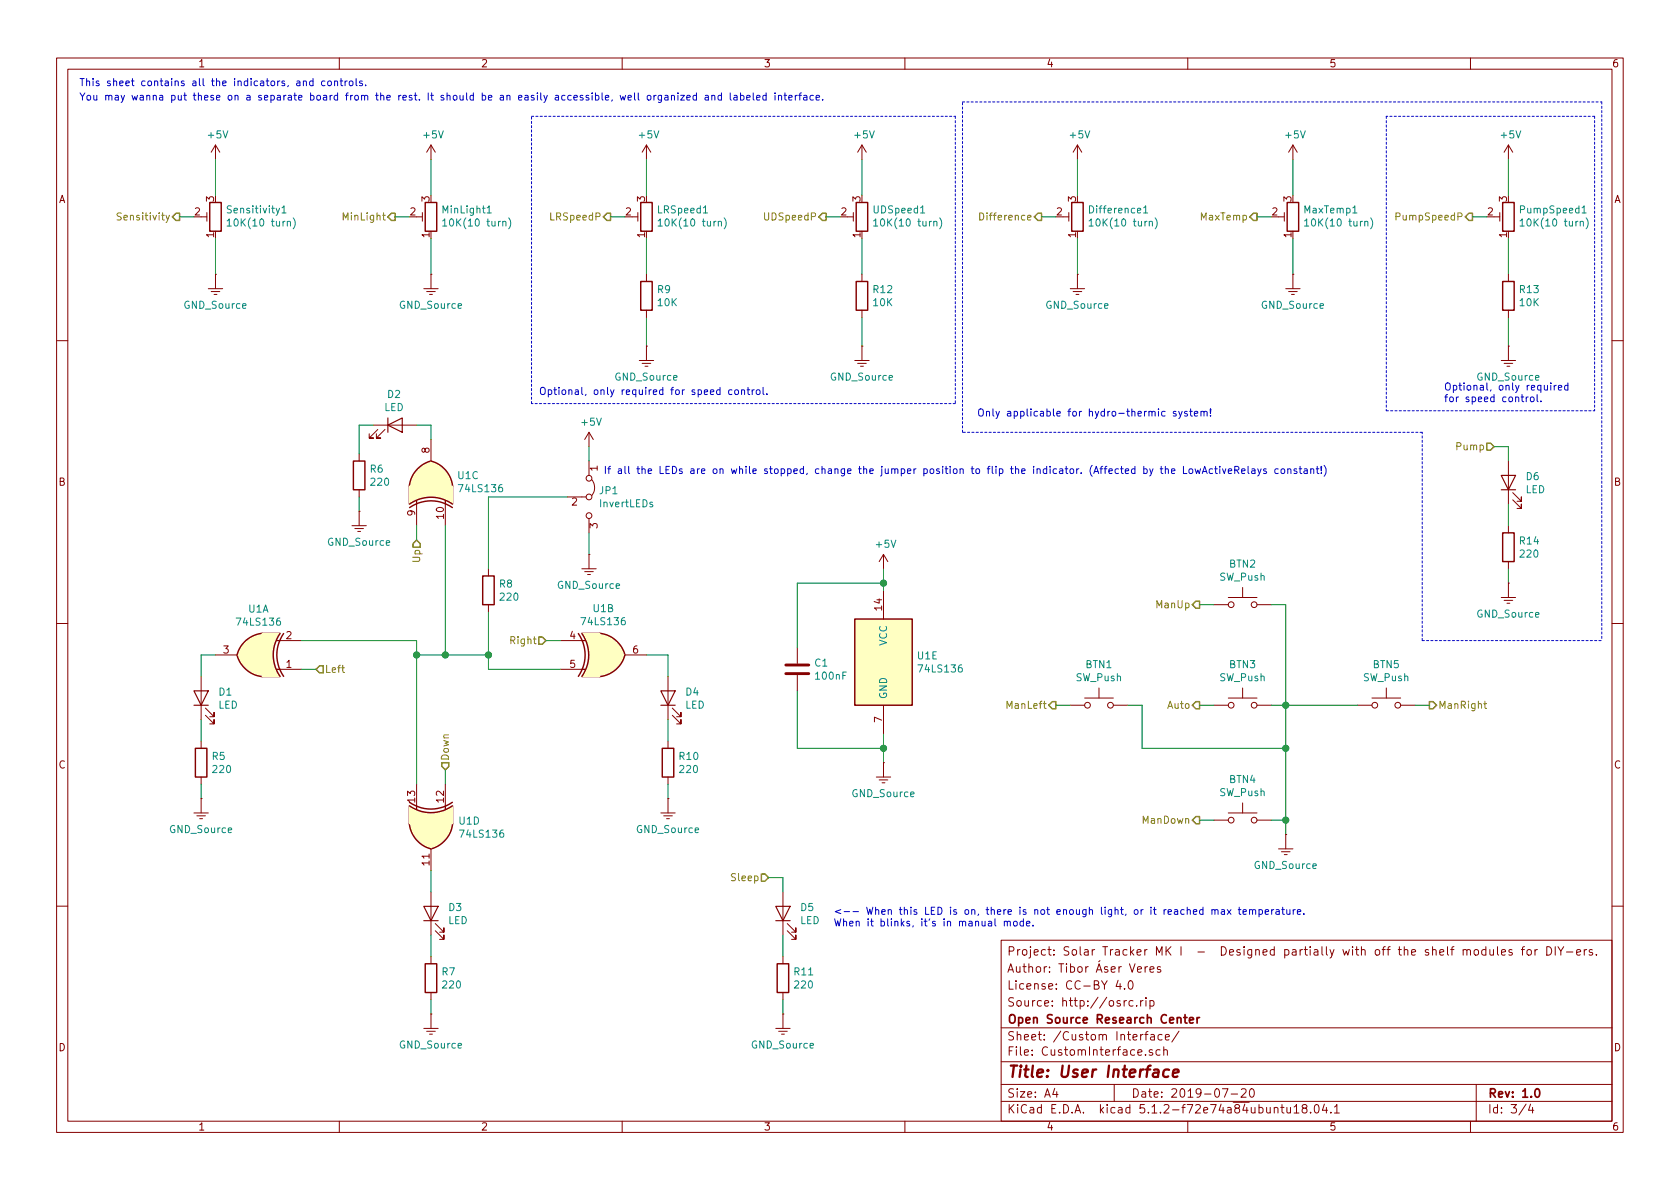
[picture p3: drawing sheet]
EESchema Schematic File Version 4
LIBS:SolarTracker MK I-cache
EELAYER 29 0
EELAYER END
$Descr A4 11693 8268
encoding utf-8
Sheet 3 4
Title "User Interface"
Date "2019-07-20"
Rev "1.0"
Comp "Open Source Research Center"
Comment1 "Source: http://osrc.rip"
Comment2 "License: CC-BY 4.0"
Comment3 "Author: Tibor Áser Veres"
Comment4 "Project: Solar Tracker MK I  -  Designed partially with off the shelf modules for DIY-ers."
$EndDescr
$Comp
L Device:R_POT_TRIM Sensitivity1
U 1 1
P 1500 1500
F 0 "Sensitivity1" H 1430 1454 50  0000 R CNN
F 1 "10K(10 turn)" H 1430 1545 50  0000 R CNN
F 2 "" H 1500 1500 50  0001 C CNN
F 3 "~" H 1500 1500 50  0001 C CNN
	1    1500 1500
	-1   0    0    1   
$EndComp
$Comp
L Device:R_POT_TRIM MinLight1
U 1 1
P 3000 1500
F 0 "MinLight1" H 2930 1454 50  0000 R CNN
F 1 "10K(10 turn)" H 2930 1545 50  0000 R CNN
F 2 "" H 3000 1500 50  0001 C CNN
F 3 "~" H 3000 1500 50  0001 C CNN
	1    3000 1500
	-1   0    0    1   
$EndComp
$Comp
L Device:R_POT_TRIM LRSpeed1
U 1 1
P 4500 1500
F 0 "LRSpeed1" H 4430 1454 50  0000 R CNN
F 1 "10K(10 turn)" H 4430 1545 50  0000 R CNN
F 2 "" H 4500 1500 50  0001 C CNN
F 3 "~" H 4500 1500 50  0001 C CNN
	1    4500 1500
	-1   0    0    1   
$EndComp
$Comp
L Device:R_POT_TRIM UDSpeed1
U 1 1
P 6000 1500
F 0 "UDSpeed1" H 5930 1454 50  0000 R CNN
F 1 "10K(10 turn)" H 5930 1545 50  0000 R CNN
F 2 "" H 6000 1500 50  0001 C CNN
F 3 "~" H 6000 1500 50  0001 C CNN
	1    6000 1500
	-1   0    0    1   
$EndComp
$Comp
L power:+5V #PWR014
U 1 1
P 1500 1100
F 0 "#PWR014" H 1500 950 50  0001 C CNN
F 1 "+5V" H 1515 1273 50  0000 C CNN
F 2 "" H 1500 1100 50  0001 C CNN
F 3 "" H 1500 1100 50  0001 C CNN
	1    1500 1100
	1    0    0    -1  
$EndComp
$Comp
L power:+5V #PWR017
U 1 1
P 3000 1100
F 0 "#PWR017" H 3000 950 50  0001 C CNN
F 1 "+5V" H 3015 1273 50  0000 C CNN
F 2 "" H 3000 1100 50  0001 C CNN
F 3 "" H 3000 1100 50  0001 C CNN
	1    3000 1100
	1    0    0    -1  
$EndComp
$Comp
L power:+5V #PWR022
U 1 1
P 4500 1100
F 0 "#PWR022" H 4500 950 50  0001 C CNN
F 1 "+5V" H 4515 1273 50  0000 C CNN
F 2 "" H 4500 1100 50  0001 C CNN
F 3 "" H 4500 1100 50  0001 C CNN
	1    4500 1100
	1    0    0    -1  
$EndComp
$Comp
L power:+5V #PWR028
U 1 1
P 6000 1100
F 0 "#PWR028" H 6000 950 50  0001 C CNN
F 1 "+5V" H 6015 1273 50  0000 C CNN
F 2 "" H 6000 1100 50  0001 C CNN
F 3 "" H 6000 1100 50  0001 C CNN
	1    6000 1100
	1    0    0    -1  
$EndComp
Wire Wire Line
	6000 1100 6000 1350
Wire Wire Line
	6000 1650 6000 1900
Wire Wire Line
	4500 1900 4500 1650
Wire Wire Line
	4500 1350 4500 1100
Wire Wire Line
	3000 1100 3000 1350
Wire Wire Line
	3000 1650 3000 1900
Wire Wire Line
	1500 1900 1500 1650
Wire Wire Line
	1500 1350 1500 1100
Wire Wire Line
	4500 2400 4500 2200
$Comp
L Device:R R9
U 1 1
P 4500 2050
F 0 "R9" H 4570 2096 50  0000 L CNN
F 1 "10K" H 4570 2005 50  0000 L CNN
F 2 "" V 4430 2050 50  0001 C CNN
F 3 "~" H 4500 2050 50  0001 C CNN
	1    4500 2050
	1    0    0    -1  
$EndComp
$Comp
L Device:R R12
U 1 1
P 6000 2050
F 0 "R12" H 6070 2096 50  0000 L CNN
F 1 "10K" H 6070 2005 50  0000 L CNN
F 2 "" V 5930 2050 50  0001 C CNN
F 3 "~" H 6000 2050 50  0001 C CNN
	1    6000 2050
	1    0    0    -1  
$EndComp
Text HLabel 1250 1500 0    50   Output ~ 0
Sensitivity
Text HLabel 2750 1500 0    50   Output ~ 0
MinLight
Text HLabel 4250 1500 0    50   Output ~ 0
LRSpeedP
Text HLabel 5750 1500 0    50   Output ~ 0
UDSpeedP
Wire Wire Line
	5750 1500 5850 1500
Wire Wire Line
	4350 1500 4250 1500
Wire Wire Line
	2850 1500 2750 1500
Wire Wire Line
	1350 1500 1250 1500
$Comp
L Device:R_POT_TRIM Difference1
U 1 1
P 7500 1500
F 0 "Difference1" H 7430 1454 50  0000 R CNN
F 1 "10K(10 turn)" H 7430 1545 50  0000 R CNN
F 2 "" H 7500 1500 50  0001 C CNN
F 3 "~" H 7500 1500 50  0001 C CNN
	1    7500 1500
	-1   0    0    1   
$EndComp
$Comp
L Device:R_POT_TRIM MaxTemp1
U 1 1
P 9000 1500
F 0 "MaxTemp1" H 8930 1454 50  0000 R CNN
F 1 "10K(10 turn)" H 8930 1545 50  0000 R CNN
F 2 "" H 9000 1500 50  0001 C CNN
F 3 "~" H 9000 1500 50  0001 C CNN
	1    9000 1500
	-1   0    0    1   
$EndComp
$Comp
L Device:R_POT_TRIM PumpSpeed1
U 1 1
P 10500 1500
F 0 "PumpSpeed1" H 10430 1454 50  0000 R CNN
F 1 "10K(10 turn)" H 10430 1545 50  0000 R CNN
F 2 "" H 10500 1500 50  0001 C CNN
F 3 "~" H 10500 1500 50  0001 C CNN
	1    10500 1500
	-1   0    0    1   
$EndComp
$Comp
L power:+5V #PWR032
U 1 1
P 7500 1100
F 0 "#PWR032" H 7500 950 50  0001 C CNN
F 1 "+5V" H 7515 1273 50  0000 C CNN
F 2 "" H 7500 1100 50  0001 C CNN
F 3 "" H 7500 1100 50  0001 C CNN
	1    7500 1100
	1    0    0    -1  
$EndComp
$Comp
L power:+5V #PWR039
U 1 1
P 9000 1100
F 0 "#PWR039" H 9000 950 50  0001 C CNN
F 1 "+5V" H 9015 1273 50  0000 C CNN
F 2 "" H 9000 1100 50  0001 C CNN
F 3 "" H 9000 1100 50  0001 C CNN
	1    9000 1100
	1    0    0    -1  
$EndComp
$Comp
L power:+5V #PWR041
U 1 1
P 10500 1100
F 0 "#PWR041" H 10500 950 50  0001 C CNN
F 1 "+5V" H 10515 1273 50  0000 C CNN
F 2 "" H 10500 1100 50  0001 C CNN
F 3 "" H 10500 1100 50  0001 C CNN
	1    10500 1100
	1    0    0    -1  
$EndComp
Wire Wire Line
	10500 1900 10500 1650
Wire Wire Line
	10500 1350 10500 1100
Wire Wire Line
	9000 1100 9000 1350
Wire Wire Line
	7500 1900 7500 1650
Wire Wire Line
	7500 1350 7500 1100
Wire Wire Line
	10500 2400 10500 2200
$Comp
L Device:R R13
U 1 1
P 10500 2050
F 0 "R13" H 10570 2096 50  0000 L CNN
F 1 "10K" H 10570 2005 50  0000 L CNN
F 2 "" V 10430 2050 50  0001 C CNN
F 3 "~" H 10500 2050 50  0001 C CNN
	1    10500 2050
	1    0    0    -1  
$EndComp
Text HLabel 7250 1500 0    50   Output ~ 0
Difference
Text HLabel 8750 1500 0    50   Output ~ 0
MaxTemp
Text HLabel 10250 1500 0    50   Output ~ 0
PumpSpeedP
Wire Wire Line
	10350 1500 10250 1500
Wire Wire Line
	8850 1500 8750 1500
Wire Wire Line
	7350 1500 7250 1500
Wire Notes Line
	6700 3000 6700 700 
Text Notes 6800 2900 0    50   ~ 0
Only applicable for hydro-thermic system!
$Comp
L Switch:SW_Push BTN4
U 1 1
P 8650 5700
F 0 "BTN4" H 8650 5985 50  0000 C CNN
F 1 "SW_Push" H 8650 5894 50  0000 C CNN
F 2 "" H 8650 5900 50  0001 C CNN
F 3 "~" H 8650 5900 50  0001 C CNN
	1    8650 5700
	1    0    0    -1  
$EndComp
$Comp
L Switch:SW_Push BTN3
U 1 1
P 8650 4900
F 0 "BTN3" H 8650 5185 50  0000 C CNN
F 1 "SW_Push" H 8650 5094 50  0000 C CNN
F 2 "" H 8650 5100 50  0001 C CNN
F 3 "~" H 8650 5100 50  0001 C CNN
	1    8650 4900
	1    0    0    -1  
$EndComp
$Comp
L Switch:SW_Push BTN2
U 1 1
P 8650 4200
F 0 "BTN2" H 8650 4485 50  0000 C CNN
F 1 "SW_Push" H 8650 4394 50  0000 C CNN
F 2 "" H 8650 4400 50  0001 C CNN
F 3 "~" H 8650 4400 50  0001 C CNN
	1    8650 4200
	1    0    0    -1  
$EndComp
$Comp
L Switch:SW_Push BTN5
U 1 1
P 9650 4900
F 0 "BTN5" H 9650 5185 50  0000 C CNN
F 1 "SW_Push" H 9650 5094 50  0000 C CNN
F 2 "" H 9650 5100 50  0001 C CNN
F 3 "~" H 9650 5100 50  0001 C CNN
	1    9650 4900
	1    0    0    -1  
$EndComp
$Comp
L Switch:SW_Push BTN1
U 1 1
P 7650 4900
F 0 "BTN1" H 7650 5185 50  0000 C CNN
F 1 "SW_Push" H 7650 5094 50  0000 C CNN
F 2 "" H 7650 5100 50  0001 C CNN
F 3 "~" H 7650 5100 50  0001 C CNN
	1    7650 4900
	1    0    0    -1  
$EndComp
Wire Wire Line
	8850 4200 8950 4200
Wire Wire Line
	8950 4200 8950 4900
Wire Wire Line
	8850 5700 8950 5700
Wire Wire Line
	8850 4900 8950 4900
Connection ~ 8950 4900
Wire Wire Line
	9450 4900 8950 4900
Wire Wire Line
	8950 4900 8950 5200
Wire Wire Line
	8950 5200 7950 5200
Wire Wire Line
	7950 5200 7950 4900
Wire Wire Line
	7950 4900 7850 4900
Connection ~ 8950 5200
Wire Wire Line
	8950 5200 8950 5700
Text HLabel 8350 4200 0    50   Output ~ 0
ManUp
Text HLabel 8350 4900 0    50   Output ~ 0
Auto
Text HLabel 7350 4900 0    50   Output ~ 0
ManLeft
Text HLabel 8350 5700 0    50   Output ~ 0
ManDown
Text HLabel 9950 4900 2    50   Output ~ 0
ManRight
Wire Wire Line
	9950 4900 9850 4900
Wire Wire Line
	8450 4900 8350 4900
Wire Wire Line
	8350 4200 8450 4200
Wire Wire Line
	7450 4900 7350 4900
Wire Wire Line
	8350 5700 8450 5700
$Comp
L 74xx:74LS136 U1
U 1 1
P 1800 4550
F 0 "U1" H 1800 4233 50  0000 C CNN
F 1 "74LS136" H 1800 4324 50  0000 C CNN
F 2 "" H 1800 4550 50  0001 C CNN
F 3 "http://www.ti.com/lit/ds/symlink/sn54ls136.pdf" H 1800 4550 50  0001 C CNN
	1    1800 4550
	-1   0    0    1   
$EndComp
$Comp
L 74xx:74LS136 U1
U 2 1
P 4200 4550
F 0 "U1" H 4200 4875 50  0000 C CNN
F 1 "74LS136" H 4200 4784 50  0000 C CNN
F 2 "" H 4200 4550 50  0001 C CNN
F 3 "http://www.ti.com/lit/ds/symlink/sn54ls136.pdf" H 4200 4550 50  0001 C CNN
	2    4200 4550
	1    0    0    -1  
$EndComp
$Comp
L 74xx:74LS136 U1
U 3 1
P 3000 3350
F 0 "U1" V 3046 3170 50  0000 R CNN
F 1 "74LS136" V 2955 3170 50  0000 R CNN
F 2 "" H 3000 3350 50  0001 C CNN
F 3 "http://www.ti.com/lit/ds/symlink/sn54ls136.pdf" H 3000 3350 50  0001 C CNN
	3    3000 3350
	0    -1   -1   0   
$EndComp
$Comp
L 74xx:74LS136 U1
U 4 1
P 3000 5750
F 0 "U1" V 2954 5938 50  0000 L CNN
F 1 "74LS136" V 3045 5938 50  0000 L CNN
F 2 "" H 3000 5750 50  0001 C CNN
F 3 "http://www.ti.com/lit/ds/symlink/sn54ls136.pdf" H 3000 5750 50  0001 C CNN
	4    3000 5750
	0    1    1    0   
$EndComp
$Comp
L 74xx:74LS136 U1
U 5 1
P 6150 4600
F 0 "U1" H 6380 4646 50  0000 L CNN
F 1 "74LS136" H 6380 4555 50  0000 L CNN
F 2 "" H 6150 4600 50  0001 C CNN
F 3 "http://www.ti.com/lit/ds/symlink/sn54ls136.pdf" H 6150 4600 50  0001 C CNN
	5    6150 4600
	1    0    0    -1  
$EndComp
$Comp
L power:+5V #PWR030
U 1 1
P 6150 3950
F 0 "#PWR030" H 6150 3800 50  0001 C CNN
F 1 "+5V" H 6165 4123 50  0000 C CNN
F 2 "" H 6150 3950 50  0001 C CNN
F 3 "" H 6150 3950 50  0001 C CNN
	1    6150 3950
	1    0    0    -1  
$EndComp
Wire Wire Line
	6150 3950 6150 4050
Wire Wire Line
	3100 3650 3100 4550
Wire Wire Line
	2900 5450 2900 4550
Text HLabel 3800 4450 0    50   Input ~ 0
Right
Text HLabel 2900 3750 3    50   Input ~ 0
Up
Text HLabel 3100 5350 1    50   Input ~ 0
Down
Text HLabel 2200 4650 2    50   Input ~ 0
Left
Wire Wire Line
	2900 3650 2900 3750
Wire Wire Line
	2200 4650 2100 4650
Wire Wire Line
	3100 5450 3100 5350
Wire Wire Line
	3900 4450 3800 4450
$Comp
L Device:R R5
U 1 1
P 1400 5300
F 0 "R5" H 1470 5346 50  0000 L CNN
F 1 "220" H 1470 5255 50  0000 L CNN
F 2 "" V 1330 5300 50  0001 C CNN
F 3 "~" H 1400 5300 50  0001 C CNN
	1    1400 5300
	1    0    0    -1  
$EndComp
$Comp
L Device:R R6
U 1 1
P 2500 3300
F 0 "R6" H 2570 3346 50  0000 L CNN
F 1 "220" H 2570 3255 50  0000 L CNN
F 2 "" V 2430 3300 50  0001 C CNN
F 3 "~" H 2500 3300 50  0001 C CNN
	1    2500 3300
	1    0    0    -1  
$EndComp
$Comp
L Device:R R10
U 1 1
P 4650 5300
F 0 "R10" H 4720 5346 50  0000 L CNN
F 1 "220" H 4720 5255 50  0000 L CNN
F 2 "" V 4580 5300 50  0001 C CNN
F 3 "~" H 4650 5300 50  0001 C CNN
	1    4650 5300
	1    0    0    -1  
$EndComp
$Comp
L Device:R R7
U 1 1
P 3000 6800
F 0 "R7" H 3070 6846 50  0000 L CNN
F 1 "220" H 3070 6755 50  0000 L CNN
F 2 "" V 2930 6800 50  0001 C CNN
F 3 "~" H 3000 6800 50  0001 C CNN
	1    3000 6800
	1    0    0    -1  
$EndComp
Wire Wire Line
	2500 3450 2500 3550
Wire Wire Line
	4650 5550 4650 5450
Wire Wire Line
	1400 5550 1400 5450
Wire Wire Line
	3000 7050 3000 6950
$Comp
L Device:LED D3
U 1 1
P 3000 6350
F 0 "D3" V 3039 6233 50  0000 R CNN
F 1 "LED" V 2948 6233 50  0000 R CNN
F 2 "" H 3000 6350 50  0001 C CNN
F 3 "~" H 3000 6350 50  0001 C CNN
	1    3000 6350
	0    -1   -1   0   
$EndComp
$Comp
L Device:LED D1
U 1 1
P 1400 4850
F 0 "D1" V 1439 4733 50  0000 R CNN
F 1 "LED" V 1348 4733 50  0000 R CNN
F 2 "" H 1400 4850 50  0001 C CNN
F 3 "~" H 1400 4850 50  0001 C CNN
	1    1400 4850
	0    -1   -1   0   
$EndComp
$Comp
L Device:LED D4
U 1 1
P 4650 4850
F 0 "D4" V 4689 4733 50  0000 R CNN
F 1 "LED" V 4598 4733 50  0000 R CNN
F 2 "" H 4650 4850 50  0001 C CNN
F 3 "~" H 4650 4850 50  0001 C CNN
	1    4650 4850
	0    -1   -1   0   
$EndComp
$Comp
L Device:LED D2
U 1 1
P 2750 2950
F 0 "D2" H 2743 3166 50  0000 C CNN
F 1 "LED" H 2743 3075 50  0000 C CNN
F 2 "" H 2750 2950 50  0001 C CNN
F 3 "~" H 2750 2950 50  0001 C CNN
	1    2750 2950
	1    0    0    -1  
$EndComp
Wire Wire Line
	3000 3050 3000 2950
Wire Wire Line
	3000 2950 2900 2950
Wire Wire Line
	2600 2950 2500 2950
Wire Wire Line
	2500 2950 2500 3150
Wire Wire Line
	1400 5150 1400 5000
Wire Wire Line
	1400 4700 1400 4550
Wire Wire Line
	1400 4550 1500 4550
Wire Wire Line
	3000 6650 3000 6500
Wire Wire Line
	3000 6200 3000 6050
Wire Wire Line
	4650 5150 4650 5000
Wire Wire Line
	4650 4700 4650 4550
Wire Wire Line
	4650 4550 4500 4550
$Comp
L Device:C C1
U 1 1
P 5550 4650
F 0 "C1" H 5665 4696 50  0000 L CNN
F 1 "100nF" H 5665 4605 50  0000 L CNN
F 2 "" H 5588 4500 50  0001 C CNN
F 3 "~" H 5550 4650 50  0001 C CNN
	1    5550 4650
	1    0    0    -1  
$EndComp
Connection ~ 6150 4050
Wire Wire Line
	6150 4050 6150 4100
Connection ~ 6150 5200
Wire Wire Line
	6150 5200 6150 5100
Wire Wire Line
	6150 5200 6150 5300
Wire Wire Line
	5550 5200 5550 4800
Wire Wire Line
	5550 5200 6150 5200
Wire Wire Line
	5550 4500 5550 4050
Wire Wire Line
	5550 4050 6150 4050
$Comp
L Device:R R11
U 1 1
P 5450 6800
F 0 "R11" H 5520 6846 50  0000 L CNN
F 1 "220" H 5520 6755 50  0000 L CNN
F 2 "" V 5380 6800 50  0001 C CNN
F 3 "~" H 5450 6800 50  0001 C CNN
	1    5450 6800
	1    0    0    -1  
$EndComp
Wire Wire Line
	5450 7050 5450 6950
$Comp
L Device:LED D5
U 1 1
P 5450 6350
F 0 "D5" V 5489 6233 50  0000 R CNN
F 1 "LED" V 5398 6233 50  0000 R CNN
F 2 "" H 5450 6350 50  0001 C CNN
F 3 "~" H 5450 6350 50  0001 C CNN
	1    5450 6350
	0    -1   -1   0   
$EndComp
Wire Wire Line
	5450 6650 5450 6500
Text HLabel 5350 6100 0    50   Input ~ 0
Sleep
Wire Wire Line
	5350 6100 5450 6100
Wire Wire Line
	5450 6100 5450 6200
$Comp
L Jumper:Jumper_3_Bridged12 JP1
U 1 1
P 4100 3450
F 0 "JP1" V 4054 3516 50  0000 L CNN
F 1 "InvertLEDs" V 4145 3516 50  0000 L CNN
F 2 "" H 4100 3450 50  0001 C CNN
F 3 "~" H 4100 3450 50  0001 C CNN
	1    4100 3450
	0    1    1    0   
$EndComp
$Comp
L power:+5V #PWR020
U 1 1
P 4100 3100
F 0 "#PWR020" H 4100 2950 50  0001 C CNN
F 1 "+5V" H 4115 3273 50  0000 C CNN
F 2 "" H 4100 3100 50  0001 C CNN
F 3 "" H 4100 3100 50  0001 C CNN
	1    4100 3100
	1    0    0    -1  
$EndComp
$Comp
L Device:R R8
U 1 1
P 3400 4100
F 0 "R8" H 3470 4146 50  0000 L CNN
F 1 "220" H 3470 4055 50  0000 L CNN
F 2 "" V 3330 4100 50  0001 C CNN
F 3 "~" H 3400 4100 50  0001 C CNN
	1    3400 4100
	1    0    0    -1  
$EndComp
Wire Wire Line
	3100 4550 3400 4550
Wire Wire Line
	3400 4550 3400 4250
Connection ~ 3100 4550
Wire Wire Line
	3900 4650 3400 4650
Wire Wire Line
	3400 4650 3400 4550
Connection ~ 3400 4550
Wire Wire Line
	2900 4550 3100 4550
Wire Wire Line
	2100 4450 2900 4450
Wire Wire Line
	2900 4450 2900 4550
Connection ~ 2900 4550
Wire Wire Line
	3400 3950 3400 3450
Wire Wire Line
	3400 3450 3950 3450
Wire Wire Line
	4100 3100 4100 3200
Wire Wire Line
	4100 3700 4100 3850
Text Notes 4200 3300 0    50   ~ 0
If all the LEDs are on while stopped, change the jumper position to flip the indicator. (Affected by the LowActiveRelays constant!)
$Comp
L Device:R R14
U 1 1
P 10500 3800
F 0 "R14" H 10570 3846 50  0000 L CNN
F 1 "220" H 10570 3755 50  0000 L CNN
F 2 "" V 10430 3800 50  0001 C CNN
F 3 "~" H 10500 3800 50  0001 C CNN
	1    10500 3800
	1    0    0    -1  
$EndComp
Wire Wire Line
	10500 4050 10500 3950
$Comp
L Device:LED D6
U 1 1
P 10500 3350
F 0 "D6" V 10539 3233 50  0000 R CNN
F 1 "LED" V 10448 3233 50  0000 R CNN
F 2 "" H 10500 3350 50  0001 C CNN
F 3 "~" H 10500 3350 50  0001 C CNN
	1    10500 3350
	0    -1   -1   0   
$EndComp
Wire Wire Line
	10500 3650 10500 3500
Text HLabel 10400 3100 0    50   Input ~ 0
Pump
Wire Wire Line
	10400 3100 10500 3100
Wire Wire Line
	10500 3100 10500 3200
Wire Notes Line
	9900 4450 9900 3000
Wire Notes Line
	9900 3000 6700 3000
Text Notes 550  600  0    50   ~ 0
This sheet contains all the indicators, and controls.
Text Notes 550  700  0    50   ~ 0
You may wanna put these on a separate board from the rest. It should be an easily accessible, well organized and labeled interface.
Text Notes 5800 6450 0    50   ~ 0
<-- When this LED is on, there is not enough light, or it reached max temperature.\nWhen it blinks, it's in manual mode.
Wire Notes Line
	6650 800  6650 2800
Wire Notes Line
	6650 2800 3700 2800
Wire Notes Line
	3700 2800 3700 800 
Wire Notes Line
	3700 800  6650 800 
Text Notes 3750 2750 0    50   ~ 0
Optional, only required for speed control.
Text Notes 10050 2800 0    50   ~ 0
Optional, only required\nfor speed control.
Wire Notes Line
	11150 700  11150 4450
Wire Notes Line
	6700 700  11150 700 
Wire Notes Line
	9900 4450 11150 4450
Wire Notes Line
	11100 800  9650 800 
Wire Notes Line
	9650 2850 11100 2850
Wire Notes Line
	9650 800  9650 2850
Wire Notes Line
	11100 800  11100 2850
Wire Wire Line
	6000 2400 6000 2200
Wire Wire Line
	8950 5800 8950 5700
Connection ~ 8950 5700
Wire Wire Line
	9000 1650 9000 1900
$Comp
L Local:GND_Source #PWR0124
U 1 1
P 1500 1900
F 0 "#PWR0124" H 1500 1600 50  0001 C CNN
F 1 "GND_Source" H 1500 1687 50  0000 C CNN
F 2 "" H 1500 1900 50  0001 C CNN
F 3 "" H 1500 1900 50  0001 C CNN
	1    1500 1900
	1    0    0    -1  
$EndComp
$Comp
L Local:GND_Source #PWR018
U 1 1
P 3000 1900
F 0 "#PWR018" H 3000 1600 50  0001 C CNN
F 1 "GND_Source" H 3000 1687 50  0000 C CNN
F 2 "" H 3000 1900 50  0001 C CNN
F 3 "" H 3000 1900 50  0001 C CNN
	1    3000 1900
	1    0    0    -1  
$EndComp
$Comp
L Local:GND_Source #PWR023
U 1 1
P 4500 2400
F 0 "#PWR023" H 4500 2100 50  0001 C CNN
F 1 "GND_Source" H 4500 2187 50  0000 C CNN
F 2 "" H 4500 2400 50  0001 C CNN
F 3 "" H 4500 2400 50  0001 C CNN
	1    4500 2400
	1    0    0    -1  
$EndComp
$Comp
L Local:GND_Source #PWR027
U 1 1
P 6000 2400
F 0 "#PWR027" H 6000 2100 50  0001 C CNN
F 1 "GND_Source" H 6000 2187 50  0000 C CNN
F 2 "" H 6000 2400 50  0001 C CNN
F 3 "" H 6000 2400 50  0001 C CNN
	1    6000 2400
	1    0    0    -1  
$EndComp
$Comp
L Local:GND_Source #PWR031
U 1 1
P 7500 1900
F 0 "#PWR031" H 7500 1600 50  0001 C CNN
F 1 "GND_Source" H 7500 1687 50  0000 C CNN
F 2 "" H 7500 1900 50  0001 C CNN
F 3 "" H 7500 1900 50  0001 C CNN
	1    7500 1900
	1    0    0    -1  
$EndComp
$Comp
L Local:GND_Source #PWR034
U 1 1
P 9000 1900
F 0 "#PWR034" H 9000 1600 50  0001 C CNN
F 1 "GND_Source" H 9000 1687 50  0000 C CNN
F 2 "" H 9000 1900 50  0001 C CNN
F 3 "" H 9000 1900 50  0001 C CNN
	1    9000 1900
	1    0    0    -1  
$EndComp
$Comp
L Local:GND_Source #PWR035
U 1 1
P 10500 2400
F 0 "#PWR035" H 10500 2100 50  0001 C CNN
F 1 "GND_Source" H 10500 2187 50  0000 C CNN
F 2 "" H 10500 2400 50  0001 C CNN
F 3 "" H 10500 2400 50  0001 C CNN
	1    10500 2400
	1    0    0    -1  
$EndComp
$Comp
L Local:GND_Source #PWR037
U 1 1
P 10500 4050
F 0 "#PWR037" H 10500 3750 50  0001 C CNN
F 1 "GND_Source" H 10500 3837 50  0000 C CNN
F 2 "" H 10500 4050 50  0001 C CNN
F 3 "" H 10500 4050 50  0001 C CNN
	1    10500 4050
	1    0    0    -1  
$EndComp
$Comp
L Local:GND_Source #PWR033
U 1 1
P 8950 5800
F 0 "#PWR033" H 8950 5500 50  0001 C CNN
F 1 "GND_Source" H 8950 5587 50  0000 C CNN
F 2 "" H 8950 5800 50  0001 C CNN
F 3 "" H 8950 5800 50  0001 C CNN
	1    8950 5800
	1    0    0    -1  
$EndComp
$Comp
L Local:GND_Source #PWR029
U 1 1
P 6150 5300
F 0 "#PWR029" H 6150 5000 50  0001 C CNN
F 1 "GND_Source" H 6150 5087 50  0000 C CNN
F 2 "" H 6150 5300 50  0001 C CNN
F 3 "" H 6150 5300 50  0001 C CNN
	1    6150 5300
	1    0    0    -1  
$EndComp
$Comp
L Local:GND_Source #PWR026
U 1 1
P 5450 7050
F 0 "#PWR026" H 5450 6750 50  0001 C CNN
F 1 "GND_Source" H 5450 6837 50  0000 C CNN
F 2 "" H 5450 7050 50  0001 C CNN
F 3 "" H 5450 7050 50  0001 C CNN
	1    5450 7050
	1    0    0    -1  
$EndComp
$Comp
L Local:GND_Source #PWR025
U 1 1
P 4650 5550
F 0 "#PWR025" H 4650 5250 50  0001 C CNN
F 1 "GND_Source" H 4650 5337 50  0000 C CNN
F 2 "" H 4650 5550 50  0001 C CNN
F 3 "" H 4650 5550 50  0001 C CNN
	1    4650 5550
	1    0    0    -1  
$EndComp
$Comp
L Local:GND_Source #PWR019
U 1 1
P 3000 7050
F 0 "#PWR019" H 3000 6750 50  0001 C CNN
F 1 "GND_Source" H 3000 6837 50  0000 C CNN
F 2 "" H 3000 7050 50  0001 C CNN
F 3 "" H 3000 7050 50  0001 C CNN
	1    3000 7050
	1    0    0    -1  
$EndComp
$Comp
L Local:GND_Source #PWR015
U 1 1
P 1400 5550
F 0 "#PWR015" H 1400 5250 50  0001 C CNN
F 1 "GND_Source" H 1400 5337 50  0000 C CNN
F 2 "" H 1400 5550 50  0001 C CNN
F 3 "" H 1400 5550 50  0001 C CNN
	1    1400 5550
	1    0    0    -1  
$EndComp
$Comp
L Local:GND_Source #PWR016
U 1 1
P 2500 3550
F 0 "#PWR016" H 2500 3250 50  0001 C CNN
F 1 "GND_Source" H 2500 3337 50  0000 C CNN
F 2 "" H 2500 3550 50  0001 C CNN
F 3 "" H 2500 3550 50  0001 C CNN
	1    2500 3550
	1    0    0    -1  
$EndComp
$Comp
L Local:GND_Source #PWR021
U 1 1
P 4100 3850
F 0 "#PWR021" H 4100 3550 50  0001 C CNN
F 1 "GND_Source" H 4100 3637 50  0000 C CNN
F 2 "" H 4100 3850 50  0001 C CNN
F 3 "" H 4100 3850 50  0001 C CNN
	1    4100 3850
	1    0    0    -1  
$EndComp
$EndSCHEMATC
